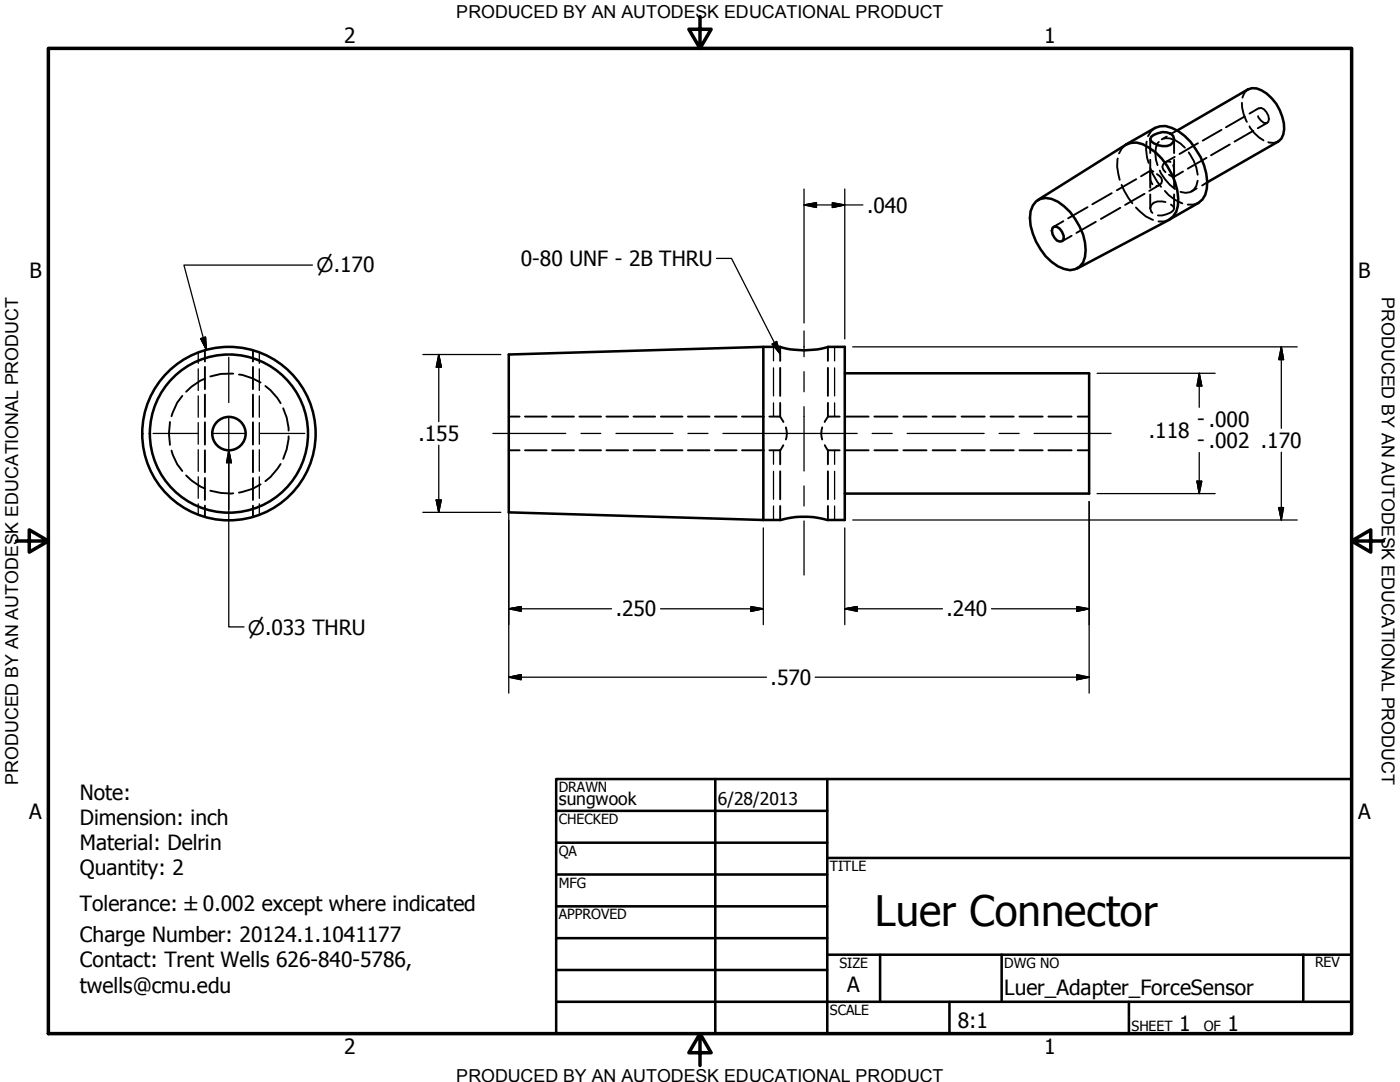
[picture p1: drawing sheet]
<svg xmlns="http://www.w3.org/2000/svg" width="279mm" height="216mm" viewBox="0 0 279 216" stroke-linecap="round" stroke-linejoin="round" font-family="sans-serif">
<!-- layer: Visible (ANSI) -->
<g fill="none" stroke="#000" stroke-width=".51">
<path d="M207.1 39.9l17.6-11a4.2 4.2 0 0 1 4.6 .6 13.1 13.1 0 0 1 5.8 11.5l-.3 1.2-.7 1-.8 .7-18.4 9.7M224.7 28.8l5.8-3.3a4.4 4.4 0 0 1 4.6 .7 13 13 0 0 1 5.8 11.4l-.4 1.3-.5 .9-.9 .7-5.7 3.3M229.7 27.3a3.2 3.2 0 0 1 4.4-.2 1.4 1.4 0 0 1-1.2 2 3.8 3.8 0 0 1-3.2-.9l-.1-.5zM234.9 26l14.1-8.2a3.5 3.5 0 0 1 3.8 .9 9.3 9.3 0 0 1 3.5 7.1l-.2 1.1-.4 .8-.6 .6-14.2 8.1M206.8 40.2a3.6 3.6 0 0 1 4.3 .1 12.5 12.5 0 0 1 5.6 9.6 3.4 3.4 0 0 1-3.1 4 8 8 0 0 1-6-4.2 11.2 11.2 0 0 1-1.9-7.5l.4-1.2zM210.1 45.5l.3-.3a2.11 2.11 0 0 1 1.9 2.5l-.3 .4-.5 .1a2.24 2.24 0 0 1-1.4-2.7zM101.5 70.7l50.8-1.5v34.6l-50.8-1.6zM152.3 69.2h3.4a16.6 16.6 0 0 0 9.5 0h3.4v34.6h-3.4a18.2 18.2 0 0 0-9.5 0h-3.4M168.6 74.5h48.8v24h-48.8"/>
<circle cx="45.7" cy="86.5" r="3.3"/>
<circle cx="45.7" cy="86.5" r="15.8"/>
<circle cx="45.7" cy="86.5" r="17.3"/>
</g>
<!-- layer: Hidden (ANSI) -->
<g fill="none" stroke="#000" stroke-width=".38">
<path d="M249 17.8l-.6 .6-.4 1.1M221.9 38.5l-3.9 2.3M223.1 31.6a8 8 0 0 0 .4 4.3M223.8 36.9l1.4 2.7 .8 1M224.7 28.9l-.8 .7-.6 1M226.8 35.8l-3.9 2.2M228.4 38.7l-3.9 2.2M228.9 28.3a8.1 8.1 0 0 0 .3 4.2M229.6 33.5l.5 1.2 1.6 2.6M229.6 27.7v2.8M229.6 31.9v5.6M229.6 38.8v2.8"/>
<path d="M229.6 34l-1.9 1.2M230.2 34.2l-.6-.1v.6a2.65 2.65 0 0 0 .4 2.1M230.5 25.5l-.8 .7-.6 1M230.9 34.7a1.24 1.24 0 0 1 .9 1 1.24 1.24 0 0 1-.5 1.3l-.5 .1M231.3 28.3a3.8 3.8 0 0 0-.6 3.6l.3 1.1M231.3 37l-1.9 1.1M231.5 34a9.4 9.4 0 0 0 3 3.7M232.3 27.7a3.6 3.6 0 0 1 3.3 .9l.9 .9M232.5 38.1a7.9 7.9 0 0 0 3.5 2.5M232.9 27.2l-1.1 .6M233.6 32.3a1.14 1.14 0 0 0-1.5 .5 1.14 1.14 0 0 0 .5 1.6M234.1 33l.2 1v1.3l-1-.4"/>
<path d="M234.3 27.7v2.8M234.3 31.9v5.6M234.3 38.8v2.8M234.4 31.3l-1.9 1.1M234.9 26l-1 .6M236.1 34.2l-1.8 1.1M237.2 30.4a9.2 9.2 0 0 1 1.8 4.5M238.8 37.6l-1 .6M239 36.1a2.43 2.43 0 0 1-3.4 2.2M239.1 28.6l-3.7 2.1M240.8 31.5l-3.8 2.2M240.9 36.4l-1 .6"/>
<path d="M243.8 25.9l-3.8 2.2M245.4 28.8l-3.7 2.2M247.8 20.5a8 8 0 0 0 1.1 3.8M248.4 23.2l-3.7 2.2M249.4 25.2a7.1 7.1 0 0 0 2.8 2.8M250.1 26.1l-3.7 2.2M251.2 21.7l.5-.2a2.37 2.37 0 0 1 1.4 2.8l-.4 .3a2.04 2.04 0 0 1-1.6-1.4M251.2 21.6l-1.8 1.1M252.9 24.5l-1.9 1.1M255.1 28.3l-.8 .2-1.2-.1M212.2 44.1l-2 1.2M213.9 47.1l-1.9 1"/>
<path d="M217 41.3l-3.8 2.3M218.7 44.3l-3.9 2.2M223.6 41.5l-3.9 2.2M226.7 41.4a7.4 7.4 0 0 0 3.4 2.5M232.6 40.3a2.52 2.52 0 0 0-2.9 .7l-.1 .6 .1 .6 .3 .3M233.3 43.9l-1 .3h-1.1M233.7 40.8l.4 .3 .2 .5a2.68 2.68 0 0 1-2.3 1.4h-.9M239.1 40.5l-1 .3h-1.1M36.4 79l-1 1.3-1.2 2.8M40.9 75.6l-.9 .3-1.8 1.3-1.1 1M40.9 69.9v2.2M40.9 73.2v4.5"/>
<path d="M40.9 78.7v4.5M46.5 74.5l-2.4 .1-2.1 .5M47.7 74.7l.6 .1 2.1 .7 1.6 .8M50.5 69.9v2.2M50.5 73.2v4.5M50.5 78.7v4.5M53 77l1 .9 1.4 1.5 .6 1.1M155.7 69.2v2.8M155.7 73.4v5.6M165.2 69.2v2.8M165.2 73.4v5.6M33.9 84.2a13.8 13.8 0 0 0 0 4.6"/>
<path d="M34.2 89.9l1.2 2.7 1 1.4M37.1 94.9l1.1 1 1.8 1.2 .9 .4M40.9 84.3v4.4M40.9 89.9v4.3M40.9 95.4v4.4M42 97.9l2.1 .5h2.4M50.5 84.3v4.4M50.5 89.9v4.3M50.5 95.4v4.4M52 96.6l-1.6 .9-2.7 .8M56 92.6l-2 2.6-1 .8M56.5 81.5l.7 1.8 .4 2.6"/>
<path d="M57.6 87.1l-.4 2.6-.7 1.9M101.5 89.9h2.2M101.5 83.1h2.2M104.8 89.9h4.3M104.8 83.1h4.3M110.2 89.9h4.4M110.2 83.1h4.4M115.6 89.9h4.4M115.6 83.1h4.4M121 89.9h4.3M121 83.1h4.3M126.4 89.9h4.3"/>
<path d="M126.4 83.1h4.3M131.9 89.9h4.3M131.9 83.1h4.3M137.3 89.9h4.3M137.3 83.1h4.3M142.7 89.9h4.3M142.7 83.1h4.3M148.1 89.9h4.4M148.1 83.1h4.4M153.5 89.9h2.2M153.5 83.1h2.2M155.7 83.1l.6 1.1"/>
<path d="M155.7 80.4v2.7M155.7 89.9v2.7M155.7 94v5.6M156.3 88.8l-.6 1.1M156.8 85.3a3.9 3.9 0 0 1 0 2.4M164.1 85.3a3.9 3.9 0 0 0 0 2.4M164.6 88.8l.6 1.1M165.2 83.1l-.6 1.1M165.2 80.4v2.7M165.2 89.9v2.7M165.2 94v5.6M165.2 89.9h2.4"/>
<path d="M165.2 83.1h2.4M168.7 89.9h4.7M168.7 83.1h4.7M174.5 89.9h4.6M174.5 83.1h4.6M180.3 89.9h4.6M180.3 83.1h4.6M186.1 89.9h4.6M186.1 83.1h4.6M191.9 89.9h4.6M191.9 83.1h4.6M197.7 89.9h4.6"/>
<path d="M197.7 83.1h4.6M203.5 89.9h4.6M203.5 83.1h4.6M209.2 89.9h4.7M209.2 83.1h4.7M215.1 89.9h2.3M215.1 83.1h2.3M40.9 100.9v2.2M50.5 100.9v2.2M155.7 101v2.8M165.2 101v2.8"/>
</g>
<!-- layer: Hidden Narrow (ANSI) -->
<g fill="none" stroke="#000" stroke-width=".25">
<path d="M39.6 70.4v2.1M39.6 73.6v4.3M39.6 79v4.2M51.8 70.4v2.1M51.8 73.6v4.3M51.8 79v4.2M154.4 69.2v2.8M154.4 73.4v5.6M166.6 69.2v2.8M166.6 73.4v5.6M39.6 84.3v4.3M39.6 89.7v4.3"/>
<path d="M39.6 95.1v4.3M51.8 84.3v4.3M51.8 89.7v4.3M51.8 95.1v4.3M154.4 80.4v2.7M154.4 89.9v2.7M154.4 94v5.6M166.6 80.4v2.7M166.6 89.9v2.7M166.6 94v5.6M39.6 100.5v2.2M51.8 100.5v2.2"/>
<path d="M154.4 101v2.8M166.6 101v2.8"/>
</g>
<!-- layer: Border (ANSI) -->
<path d="M9.7 9.7h260v196.5h-260zM139.7 3.3v6.4l-2.2-3.9h4.4l-2.2 3.9M3.3 107.9h6.4l-3.9-2.2v4.5l3.9-2.3M269.7 107.9l3.9 2.3v-4.5l-3.9 2.2h6.4M139.7 206.2l2.2 3.9h-4.4l2.2-3.9v6.4" fill="none" stroke="#000" stroke-width=".7"/>
<!-- layer: Title (ANSI) -->
<g fill="none" stroke="#000" stroke-width=".51">
<path d="M111 155.4h158.7v50.8h-158.7zM142.7 155.4v50.8M165.1 155.4v50.8M111 161.8h54.1M111 168.1h54.1M111 174.5h54.1M165.1 171.2h104.6M111 180.8h54.1M111 187.2h54.1M111 193.5h54.1M111 199.9h158.7M165.1 190.5h104.6"/>
<path d="M175.6 190.5v9.4M189.5 199.9v6.3M199.9 190.5v9.4M225.3 199.9v6.3M260.1 190.5v9.4"/>
</g>
<!-- layer: Symbol (ANSI) -->
<path d="M143 51.6h3l9.7 19M154.1 68.6l.9-.5 .7 2.5zM45.7 89.9l.5 2.4h-1zM45.7 89.9v35.2h3" fill="none" stroke="#000" stroke-width=".25"/>
<path d="M154.1 68.6l1.6 2zM154.1 68.6l.9-.5 .7 2.5zM45.7 89.9l.5 2.4zM45.7 89.9l.5 2.4h-1z" fill="#000" stroke="#000" stroke-width=".25"/>
<!-- layer: Dimension (ANSI) -->
<g fill="none" stroke="#000" stroke-width=".25">
<path d="M160.5 37.7v26.8M168.6 37.7v29.9M62.4 52.9h-25.7l4.5 16.9M160.5 40.9l2.4-.5v1zM160.5 40.9h11.7M166.1 40.4l2.5 .5-2.5 .5zM40.1 67.6l.9-.4 .2 2.6zM84.4 70.7h15.5M87.6 70.7l.5 2.6h-1zM87.6 70.7v13.4M101.5 72.3v14.1M170.2 69.2h88.7"/>
<path d="M218.9 74.5h23.6M239.3 74.5l.5 2.5h-.9zM239.3 74.5v6.8M255.7 69.2l.5 2.6h-1zM255.7 69.2v16.3M87.1 99.8h1l-.5 2.4zM87.6 88.8v13.4M101.5 86.6v51.7M218.9 98.5h23.6M238.9 96h.9l-.5 2.5zM239.3 90.3v8.2M255.7 90.2v13.6"/>
<path d="M84.4 102.2h15.5M152.3 105.3v19.4M168.6 105.3v19.4M170.2 103.8h88.7M217.4 100.1v38.2M255.2 101.3h1l-.5 2.5zM101.5 135.1l2.5-.5v1zM101.5 121.5l2.5-.5v1zM101.5 135.1h51.5M101.5 121.5h20.5M131.8 121.5h20.5M149.9 121l2.4 .5-2.4 .5z"/>
<path d="M162.7 135.1h54.7M168.6 121.5l2.5-.5v1zM168.6 121.5h19.5M197.9 121.5h19.5M214.9 134.6l2.5 .5-2.5 .5zM214.9 121l2.5 .5-2.5 .5z"/>
</g>
<g fill="#000" stroke="#000" stroke-width=".25">
<path d="M160.5 40.9l2.4-.5zM160.5 40.9l2.4-.5v1zM166.1 41.4l2.5-.5zM166.1 40.4l2.5 .5-2.5 .5zM40.1 67.6l1.1 2.2zM40.1 67.6l.9-.4 .2 2.6zM87.6 70.7l.5 2.6zM87.6 70.7l.5 2.6h-1zM239.3 74.5l.5 2.5zM239.3 74.5l.5 2.5h-.9zM255.7 69.2l.5 2.6zM255.7 69.2l.5 2.6h-1z"/>
<path d="M87.1 99.8l.5 2.4zM87.1 99.8h1l-.5 2.4zM238.9 96l.4 2.5zM238.9 96h.9l-.5 2.5zM255.2 101.3l.5 2.5zM255.2 101.3h1l-.5 2.5zM101.5 135.1l2.5-.5zM101.5 135.1l2.5-.5v1zM101.5 121.5l2.5-.5zM101.5 121.5l2.5-.5v1zM149.9 122l2.4-.5zM149.9 121l2.4 .5-2.4 .5z"/>
<path d="M168.6 121.5l2.5-.5zM168.6 121.5l2.5-.5v1zM214.9 135.6l2.5-.5zM214.9 134.6l2.5 .5-2.5 .5zM214.9 122l2.5-.5zM214.9 121l2.5 .5-2.5 .5z"/>
</g>
<!-- layer: Center Mark (ANSI) -->
<path d="M45.7 71.3v9M30.5 86.5h9M42.5 86.5h6.3M45.7 83.3v6.4M45.7 92.6v9.1M51.9 86.5h8.9" fill="none" stroke="#000" stroke-width=".25"/>
<!-- layer: Centerline (ANSI) -->
<g fill="none" stroke="#000" stroke-width=".25">
<path d="M160.5 66v5.2M160.5 74.2v4M98.4 86.5h14.5M116 86.5h3.9M122.9 86.5h11.4M137.3 86.5h4M144.3 86.5h26.8M160.5 81.2v12.8M160.5 97v4M174.1 86.5h4M181 86.5h15.4M199.4 86.5h4"/>
<path d="M206.4 86.5h15.3M160.5 103.9v10.8"/>
</g>
<text font-size="8.4" x="174.6" y="184.8">Luer Connector</text>
<g font-size="4.2">
<text x="68.7" y="8.6">2</text>
<text x="208.4" y="8.6">1</text>
<text x="173" y="42.4">.040</text>
<text x="103.9" y="53.1">0-80 UNF - 2B THRU</text>
<text x="5.9" y="55.5">B</text>
<text x="271.1" y="55.5">B</text>
<text x="83.5" y="88">.155</text>
<text x="229.3" y="87.4">.118</text>
<text x="239" y="89.3">- .002 .170</text>
<text x="239" y="85">- .000</text>
<text x="122.9" y="123">.250</text>
<text x="188.9" y="123">.240</text>
<text x="153.8" y="136.7">.570</text>
<text x="15.9" y="159.6">Note:</text>
<text x="5.8" y="163.4">A</text>
<text x="15.9" y="164.7">Dimension: inch</text>
<text x="271" y="163.4">A</text>
<text x="15.9" y="169.7">Material: Delrin</text>
<text x="15.9" y="174.7">Quantity: 2</text>
<text x="15.9" y="181.7">Tolerance: ±0.002 except where indicated</text>
<text x="15.9" y="188">Charge Number: 20124.1.1041177</text>
<text x="15.9" y="193">Contact: Trent Wells 626-840-5786,</text>
<text x="169.1" y="198">A</text>
<text x="15.9" y="198.1">twells@cmu.edu</text>
<text x="200.4" y="198.6">Luer_Adapter_ForceSensor</text>
<text x="191.1" y="205.1">8:1</text>
<text x="235.3" y="205.7">1</text>
<text x="245" y="205.7">1</text>
<text x="68.7" y="210.3">2</text>
<text x="208.4" y="210.3">1</text>
</g>
<g font-size="4">
<text x="63.2" y="54.4">⌀.170</text>
<text x="49.5" y="126.6">⌀.033 THRU</text>
</g>
<g font-size="3.6">
<text x="91.1" y="3.6">PRODUCED BY AN AUTODESK EDUCATIONAL PRODUCT</text>
<text x="275.8" y="59.3" transform="rotate(90 275.8 59.3)">PRODUCED BY AN AUTODESK EDUCATIONAL PRODUCT</text>
<text x="3.6" y="156.6" transform="rotate(-90 3.6 156.6)">PRODUCED BY AN AUTODESK EDUCATIONAL PRODUCT</text>
<text x="91.1" y="215.9">PRODUCED BY AN AUTODESK EDUCATIONAL PRODUCT</text>
</g>
<g font-size="3.5">
<text x="111.5" y="160.6">sungwook</text>
<text x="143.3" y="160.7">6/28/2013</text>
</g>
<g font-size="2.8">
<text x="111.5" y="158">DRAWN</text>
<text x="111.5" y="164.4">CHECKED</text>
<text x="111.5" y="170.8">QA</text>
<text x="165.6" y="173.7">TITLE</text>
<text x="111.5" y="177.1">MFG</text>
<text x="111.5" y="183.5">APPROVED</text>
<text x="167.5" y="193.1">SIZE</text>
<text x="200.4" y="193.1">DWG NO</text>
<text x="262.4" y="193">REV</text>
<text x="165.6" y="202.5">SCALE</text>
<text x="225.8" y="205.7">SHEET</text>
<text x="240.2" y="205.7">OF</text>
</g>
</svg>
